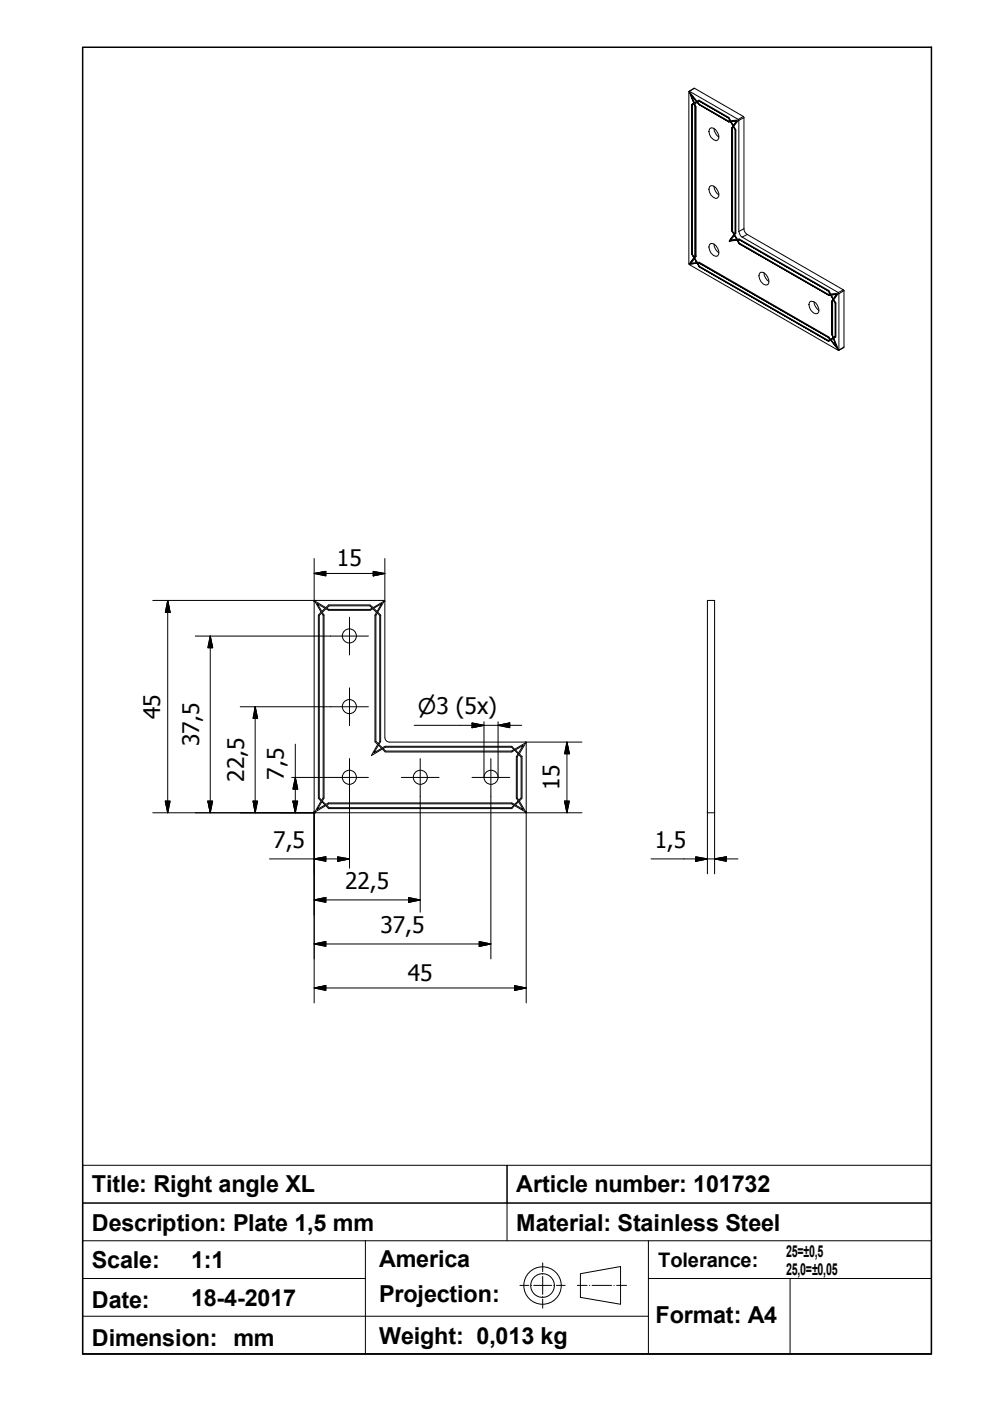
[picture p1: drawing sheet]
<svg xmlns="http://www.w3.org/2000/svg" width="210mm" height="297mm" viewBox="0 0 210 297" stroke-linecap="round" stroke-linejoin="round" font-family="sans-serif">
<!-- layer: Visible (ISO) -->
<g fill="none" stroke="#000" stroke-width=".21">
<path d="M146 19.4h.2l10.5 6v23.7l.1 .4 .6 .8 20.5 11.9v12.1l-31.8-18.2zM146.2 19.4l.9 2.5-1-2.5 1.7 2.1M147.1 18.7l10.5 6 .1 .2v23.6l.4 .9 20.8 12.1v12.2M146.6 20.1l.7 1.7M146.6 20.1l1.1 1.5zM146.7 22.1v31.8v-31.8l.4-.2zM147.2 22.1l.2 .5zM147.2 22.1l-.4 .2v31.6l.4 .6M147.4 22.6v31.7v-31.7M147.7 21.6l-.4 .2 .4-.2M147.8 21.7l.5 .5zM147.8 21.7l-.5 .3 .3 .7v31.7l-.3 .3 .5 .9h.5l27.4 15.8 .4 .5"/>
<path d="M148.2 21.3l-.4 .2 .4-.2M148.2 21.3l6.3 3.6 .4 .7 1.7-.2-1 1.4 .4 .7v22l-.2 .3 .5 .9h.4l19 10.9 .4 .7 1.7-.1-1 1.3 .4 .7v7.3l-.4 .2 1 2.5M148.3 22.2l6.2 3.6-6.2-3.6M148.3 21.4l-.3 .2 .3 .5 6.1 3.5h.4M148.3 21.4l6.1 3.6-6.1-3.6M150.4 39.6l.3-.2a1.9 1.9 0 0 1 1.7 2.2l-.3 .4-.3 .1a1.98 1.98 0 0 1-1.4-2.5zM150.4 27.4l.3-.3a1.9 1.9 0 0 1 1.7 2.2l-.3 .4-.3 .1a1.98 1.98 0 0 1-1.4-2.4zM151.4 27.2a2.7 2.7 0 0 0 1 1.9M151.4 39.5a2.39 2.39 0 0 0 1 1.8M154.4 25h.1M154.4 25l.4 .6-.4-.6M154.5 25.8h.1"/>
<path d="M154.5 25.8h.4zM155 25.8l1.2-.2zM155 25.8l.5 .8M155.4 26.7l-.2 .3zM155.4 26.7l-.5-.9 .5 .9M155.5 26.9l-.2 .3v21.8l.4 .6M155.5 26.9l.4 .6zM155.9 27.5v21.8v-21.8M156.2 25.6l-.7 1zM146.1 56l1.7-.2zM146.1 56l1-1.3-.9 1.3M146.7 53.9l.4 .8z"/>
<path d="M147.3 54.8l.4 .9-.4-.9-.7 1 1.1-.1M147.4 54.3h.1M147.4 54.3l-.2 .2zM148 55.8h.3zM148 55.8l.3 .6 27.3 15.8M148.2 56.6l27.5 15.8-27.5-15.8-.4-.8 .5 .8M148.3 55.8l27.3 15.8-27.3-15.8M150.4 51.9l.3-.3a1.86 1.86 0 0 1 1.4 2.7 1.8 1.8 0 0 1-1.7-2.4zM151.4 51.7a2.39 2.39 0 0 0 1 1.9M154.6 51.1l1.7-.2zM155.2 48.9l.4 .8zM155.2 48.9v-21.9v22"/>
<path d="M155.6 49.7l-1 1.4zM155.7 49.9l-.7 .9 1.2-.1M155.7 49.9l.5 .8-.5-.8M155.9 49.3l-.2 .3zM156.3 50.9l.4 .8 19 10.9-19-10.9zM156.4 50.9l.4-.1zM156.4 50.9l.4 .6 18.8 10.9 .4-.1M156.8 50.8l18.8 10.9-18.8-10.9M161 58l.4-.3a1.92 1.92 0 0 1 1.6 2.3l-.2 .4a1.8 1.8 0 0 1-1.8-2.4zM162 57.8a2.39 2.39 0 0 0 1 1.9M171.6 64.1l.4-.2a1.79 1.79 0 0 1 1.4 2.6 1.8 1.8 0 0 1-1.8-2.4zM172.6 64a2.7 2.7 0 0 0 1 1.8"/>
<path d="M175.6 61.7h.1M175.6 71.6h.1M175.6 71.6l.4 .4zM175.6 72.2l.4-.2zM175.6 61.7l.4 .6-.4-.6M175.7 62.6l.4-.1zM176.1 71.9l.6-.3-.6 .3M176.1 72.1l1.7 2.1zM176.1 72.1l-.4 .3M176.2 62.5l1.2-.1zM176.2 62.5l.5 .9M176.4 71l.3 .6z"/>
<path d="M176.4 63.8v7.2v-7.2M176.7 63.4l-.3 .4zM176.7 63.4l-.6-.9 .6 .9M176.7 63.6l-.2 .3v7.1l.2 .6M176.7 71.8l-.5 .3 1.2 1.4-.7-1.7 .7 1.7M176.7 63.6l.4 .6zM176.7 71.6l.4-.2zM177.1 64.2v7.2v-7.2M177.4 62.4l-.7 1zM66.6 127.6v44.5M66.7 127.4l2.4 1.4 .6-.5h8.8l.6 .5 2.4-1.4-1.4 2.4 .6 .6v26.8l-.4 .6 .8 .7 .6-.3h26.8l.6 .7 2.4-1.4-1.4 2.3 .6 .6v8.9l-.6 .5 1.4 2.4-2.4-1.4-.6 .6h-38.8l-.6-.6-2.4 1.4 1.4-2.4-.6-.5v-38.9l.6-.6zM67.2 128l1.7 1-.6 .7z"/>
<path d="M67.7 130.5l.5-.5 .3 .5v38.6l-.3 .6-.5-.6zM68.3 129.8l.8-.7 .6 .3h8.8l.6-.3 .7 .7-.3 .6v26.9l.6 .5-1.4 2.4 2.4-1.4 .6 .6h26.8l.6-.3 .8 .7-.4 .7v8.7l.4 .6-.8 .7-.6-.3h-38.8l-.6 .3-.8-.7 .4-.6v-38.8zM69.8 128.4h8.6l.5 .6-.5 .2h-8.7l-.4-.2zM79.2 129l1.7-1-1 1.7zM80 130l.5 .5v26.7l-.3 .5-.5-.6v-26.6zM81.4 127.3l.2 .2v28.8M81.4 127.3h-14.6l-.3 .2M150 127.3h1.5v45h-1.5zM80.3 158l.6 .7-1.7 .9zM81.2 158.7l.5-.3h26.8l.5 .5-.5 .3h-26.7zM81.6 156.4a.98 .98 0 0 0 1 .9M82.6 157.3h28.8"/>
<path d="M109.3 159l1.6-1-1 1.7zM111.4 157.3l.2 .2M111.6 157.5v14.6M66.5 172.1l.3 .2h44.6M68.3 170l.6 .7-1.7 .9zM69.3 170.7l.4-.3h38.8l.5 .3-.5 .5h-38.7zM109.9 170l1 1.6-1.6-.9zM110 160l.5 .5v8.6l-.5 .6-.3-.6v-8.6zM111.6 172.1l-.2 .2"/>
<circle cx="74.1" cy="134.8" r="1.49"/>
<circle cx="74.1" cy="149.8" r="1.49"/>
<circle cx="74.1" cy="164.8" r="1.49"/>
<circle cx="89.1" cy="164.8" r="1.49"/>
<circle cx="104.1" cy="164.8" r="1.49"/>
</g>
<!-- layer: Visible Narrow (ISO) -->
<path d="M147.1 18.7l-1 .7M147.3 18.7l-1.1 .7M157.6 24.7l-1.1 .6M157.7 24.9l-1 .6M157.7 48.5l-1 .6M158.4 49.7l-1 .6M178.8 61.5l-1.1 .5M178.9 73.7l-1 .6M178.9 61.6l-1 .7M178.9 73.6l-1 .6" fill="none" stroke="#000" stroke-width=".21"/>
<!-- layer: Title (ISO) -->
<g fill="none" stroke="#000" stroke-width=".21">
<path d="M17.5 247.1h90v8h-90zM107.5 247.1h90v8h-90zM107.5 255.1v8M17.5 279.1h120M17.5 263.1h60M17.5 271.1h60M17.5 263.1v24M77.5 263.1h120v24M77.5 263.1v24M110.2 272.5h1.9M112.6 272.5h.1M113.2 272.5h3.8"/>
<path d="M115.1 267.8v1.8M115.1 270.1v.1M115.1 270.6v3.8M115.1 274.9v.1M115.1 275.4v2M117.4 272.5h.1M118 272.5h1.8M122.4 272.5h2.1M123.1 270.1l8.5-1.6v8l-8.5-1.4zM125 272.5h.1M125.5 272.5h4.2M130.2 272.5h.1"/>
<path d="M130.7 272.5h2.1M137.5 263.1v24h60M137.5 271.1h60M167.5 271.1v16M197.5 261.7v-6.6h-180v8M17.5 287.1h120M17.5 287.1h180"/>
<circle cx="115" cy="272.6" r="4"/>
<circle cx="115" cy="272.6" r="2.51"/>
</g>
<!-- layer: Title Block Outline -->
<path d="M17.5 10h180v277.1h-180z" fill="none" stroke="#000" stroke-width=".32"/>
<!-- layer: Dimension (ISO) -->
<g fill="none" stroke="#000" stroke-width=".21">
<path d="M66.6 118.4v9.2M81.6 118.4v9.2M32.4 127.3h34.4M35.6 127.3l.5 2.5h-1zM35.6 127.3v45M41.4 134.9h28.7M44.6 134.9l.5 2.4h-1zM44.6 134.9v37.4M66.6 121.6l2.5-.5v1zM66.6 121.6h15M79.1 121.1l2.5 .5-2.5 .5zM50.9 149.8h19.2"/>
<path d="M54.1 149.8l.5 2.5h-.9zM54.1 149.8v22.5M62.6 157.8v14.5M87.8 153.8h22.8M100.1 153.3l2.5 .5-2.5 .5zM102.6 153v11.8M105.6 153.8l2.5-.5v1zM105.6 153v11.8M111.4 157.3h12M120.2 157.3l.5 2.5h-1zM120.2 157.3v15M32.4 172.3h34.4"/>
<path d="M35.1 169.8h1l-.5 2.5zM44.1 169.8h1l-.5 2.5zM53.7 169.8h.9l-.5 2.5zM61.8 164.8h8.3M62.1 169.8h1l-.5 2.5zM62.6 164.8l.5 2.5h-1zM66.6 172.1v40.5M74.1 168.8v15.3M89.1 168.8v24.6M104.1 168.8v34.5M111.4 172.3h12M111.6 172.1v40.5"/>
<path d="M119.7 169.8h1l-.5 2.5zM150 172.1v13.2M151.5 172.1v13.2M57.1 182.1h17M66.6 190.8l2.5-.5v1zM66.6 182.1l2.5-.4v.9zM66.6 190.8h22.5M71.6 181.7l2.5 .4-2.5 .5zM86.6 190.3l2.5 .5-2.5 .5zM101.6 199.6l2.5 .5-2.5 .5zM138 182.1h18.5M147.5 181.7l2.5 .4-2.5 .5z"/>
<path d="M151.5 182.1l2.5-.4v.9zM66.6 209.5l2.5-.5v1zM66.6 200.1l2.5-.5v1zM66.6 209.5h45M66.6 200.1h37.5M109.1 209l2.5 .5-2.5 .5z"/>
</g>
<g fill="#000" stroke="#000" stroke-width=".21">
<path d="M35.6 127.3l.5 2.5zM35.6 127.3l.5 2.5h-1zM44.6 134.9l.5 2.4zM44.6 134.9l.5 2.4h-1zM66.6 121.6l2.5-.5zM66.6 121.6l2.5-.5v1zM79.1 122.1l2.5-.5zM79.1 121.1l2.5 .5-2.5 .5zM54.1 149.8l.5 2.5zM54.1 149.8l.5 2.5h-.9zM100.1 154.3l2.5-.5zM100.1 153.3l2.5 .5-2.5 .5z"/>
<path d="M105.6 153.8l2.5-.5zM105.6 153.8l2.5-.5v1zM120.2 157.3l.5 2.5zM120.2 157.3l.5 2.5h-1zM35.1 169.8l.5 2.5zM35.1 169.8h1l-.5 2.5zM44.1 169.8l.5 2.5zM44.1 169.8h1l-.5 2.5zM53.7 169.8l.4 2.5zM53.7 169.8h.9l-.5 2.5zM62.1 169.8l.5 2.5zM62.1 169.8h1l-.5 2.5z"/>
<path d="M62.6 164.8l.5 2.5zM62.6 164.8l.5 2.5h-1zM119.7 169.8l.5 2.5zM119.7 169.8h1l-.5 2.5zM66.6 200.1l2.5-.5zM66.6 200.1l2.5-.5v1zM66.6 190.8l2.5-.5zM66.6 190.8l2.5-.5v1zM66.6 182.1l2.5-.4zM66.6 182.1l2.5-.4v.9zM71.6 182.6l2.5-.5zM71.6 181.7l2.5 .4-2.5 .5z"/>
<path d="M86.6 191.3l2.5-.5zM86.6 190.3l2.5 .5-2.5 .5zM147.5 182.6l2.5-.5zM147.5 181.7l2.5 .4-2.5 .5zM151.5 182.1l2.5-.4zM151.5 182.1l2.5-.4v.9zM66.6 209.5l2.5-.5zM66.6 209.5l2.5-.5v1zM101.6 200.6l2.5-.5zM101.6 199.6l2.5 .5-2.5 .5zM109.1 210l2.5-.5zM109.1 209l2.5 .5-2.5 .5z"/>
</g>
<!-- layer: Center Mark (ISO) -->
<path d="M70.1 134.9h8M74.1 130.9v8M70.1 149.8h8M74.1 145.8v8M70.1 164.8h8M74.1 160.8v8M85.1 164.8h8M89.1 160.8v8M100.1 164.8h8M104.1 160.8v8" fill="none" stroke="#000" stroke-width=".21"/>
<g font-size="5">
<text x="19.5" y="252.7">Title: Right angle XL</text>
<text x="109.5" y="252.7">Article number: 101732</text>
<text x="19.5" y="261">Description: Plate 1,5 mm</text>
<text x="109.5" y="261.1">Material: Stainless Steel</text>
<text x="19.5" y="268.9">Scale:</text>
<text x="40.5" y="268.9">1:1</text>
<text x="80.4" y="268.5">America</text>
<text x="19.5" y="277.2">Date:</text>
<text x="40.5" y="276.9">18-4-2017</text>
<text x="80.4" y="276">Projection:</text>
<text x="139" y="280.5">Format: A4</text>
<text x="19.5" y="285.5">Dimension: mm</text>
<text x="80.4" y="285">Weight: 0,013 kg</text>
</g>
<g font-size="4.8">
<text x="71.4" y="120">15</text>
<text x="34" y="152.4" transform="rotate(-90 34 152.4)">45</text>
<text x="42.2" y="158.2" transform="rotate(-90 42.2 158.2)">37,5</text>
<text x="51.8" y="165.7" transform="rotate(-90 51.8 165.7)">22,5</text>
<text x="60.2" y="165.3" transform="rotate(-90 60.2 165.3)">7,5</text>
<text x="118.6" y="167.4" transform="rotate(-90 118.6 167.4)">15</text>
<text x="57.9" y="179.8">7,5</text>
<text x="138.8" y="179.8">1,5</text>
<text x="73.2" y="188.4">22,5</text>
<text x="80.6" y="197.7">37,5</text>
<text x="86.5" y="207.9">45</text>
</g>
<text font-size="4.6" x="88.6" y="151.3">⌀3 (5x)</text>
<text font-size="4.3" x="139.6" y="268.5">Tolerance:</text>
<g font-size="3.5">
<text x="166.7" y="266.4">25=±0,5</text>
<text x="166.7" y="270.2">25,0=±0,05</text>
</g>
</svg>
